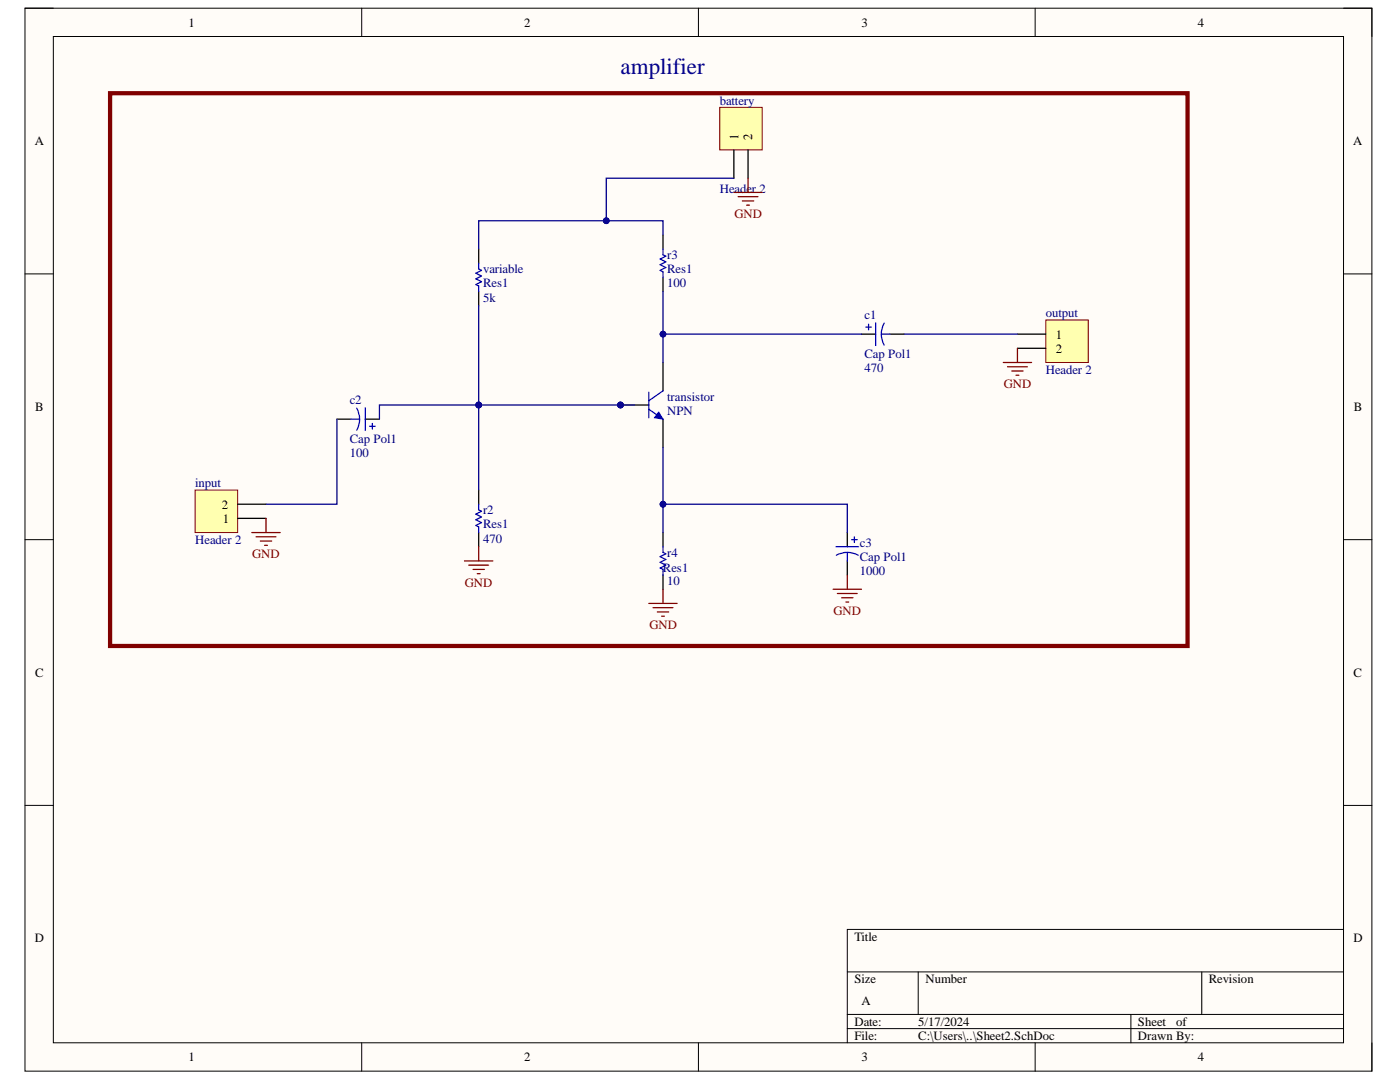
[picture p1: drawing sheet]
<svg xmlns="http://www.w3.org/2000/svg" width="279mm" height="216mm" viewBox="0 0 279 216" stroke-linecap="round" stroke-linejoin="round" font-family="sans-serif">
<path d="M5 1.6h268.8v212.1h-268.8z" fill-rule="evenodd" fill="#fffcf8"/>
<path d="M5 1.6h268.8v212.1h-268.8z" fill="none" stroke="#000" stroke-width=".2"/>
<path d="M10.6 7.3h257.5v200.8h-257.5z" fill-rule="evenodd" fill="#fffcf8"/>
<g fill="none" stroke="#000" stroke-width=".2">
<path d="M5 1.6h5.6M10.6 7.3h257.5v200.8h-257.5zM72.2 1.6v5.7M139.4 1.6v5.7M206.6 1.6v5.7M268.1 1.6h5.7v5.7M5 54.7h5.6M268.1 54.7h5.7M5 107.7h5.6M268.1 107.7h5.7M5 160.7h5.6M268.1 160.7h5.7"/>
<path d="M169.1 193.9h99M183.2 193.9v8.5M239.8 193.9v8.5M268.1 185.5h-99v22.6M72.2 208.1v5.6M139.4 208.1v5.6M169.1 202.4h99M169.1 205.2h99M206.6 208.1v5.6M225.7 202.4v5.7M273.8 208.1v5.6"/>
</g>
<path d="M38.9 97.8h8.5v8.5h-8.5z" fill-rule="evenodd" fill="#ffffb0"/>
<path d="M38.9 97.8h8.5v8.5h-8.5z" fill="none" stroke="#800000" stroke-width=".2"/>
<path d="M47.4 103.4h5.7M47.4 100.6h5.7" fill="none" stroke="#000" stroke-width=".25"/>
<path d="M143.6 21.4h8.5v8.5h-8.5z" fill-rule="evenodd" fill="#ffffb0"/>
<path d="M143.6 21.4h8.5v8.5h-8.5z" fill="none" stroke="#800000" stroke-width=".2"/>
<path d="M146.5 29.9v5.7M149.3 29.9v5.7" fill="none" stroke="#000" stroke-width=".25"/>
<path d="M208.7 63.9h8.5v8.4h-8.5z" fill-rule="evenodd" fill="#ffffb0"/>
<path d="M208.7 63.9h8.5v8.4h-8.5z" fill="none" stroke="#800000" stroke-width=".2"/>
<path d="M203.1 66.7h5.6M203.1 69.5h5.6M67.2 83.6h2.9M72.9 83.6h2.8M169.1 106.3v2.8M169.1 111.9v2.8" fill="none" stroke="#000" stroke-width=".25"/>
<path d="M70.1 83.6h1.7M71.2 81.4l.4 .9 .2 1.3M71.8 83.6l-.2 1.4-.4 .8M72.9 81.4v4.5M73.7 85.1h1.2M74.3 84.5v1.1M166.8 109.1h4.6M169.1 110.2l1.4 .2 .8 .4M169.1 110.2l-1.4 .2-.8 .4M169.1 110.2v1.7M169.9 107.7h1.2M170.5 107.1v1.1" fill="none" stroke="#00f" stroke-width=".25"/>
<circle cx="123.8" cy="80.8" r=".57" fill="#000080"/>
<circle cx="123.8" cy="80.8" r=".57" fill="none" stroke="#000080" stroke-width=".2"/>
<path d="M132.3 72.3v5.7M123.8 80.8h5.7" fill="none" stroke="#000" stroke-width=".25"/>
<circle cx="123.8" cy="80.8" r=".57" fill="#000080"/>
<circle cx="123.8" cy="80.8" r=".57" fill="none" stroke="#000080" stroke-width=".2"/>
<path d="M132.3 83.6v5.7" fill="none" stroke="#000" stroke-width=".25"/>
<path d="M129.5 78.3v5.1M132.3 78l-2.8 2M129.5 81.7l2.8 1.9" fill="none" stroke="#00f" stroke-width=".25"/>
<path d="M131.5 82.2l.8 1.4-1.7-.2z" fill="#00f"/>
<path d="M131.5 82.2l.8 1.4-1.7-.2z" fill="none" stroke="#00f" stroke-width=".2"/>
<path d="M95.5 49.7v2.8M95.5 58.2v2.8M132.3 46.9v2.8M132.3 55.4v2.8M171.9 66.7h2.9M177.6 66.7h2.8M95.5 97.8v2.8M95.5 106.3v2.8M132.3 106.3v2.8M132.3 114.7v2.9" fill="none" stroke="#000" stroke-width=".25"/>
<path d="M95.5 52.5v1.2l.6 .2-1.1 .6 1.1 .6-1.1 .5 1.1 .6-1.1 .6 .5 .3v1.1M132.3 49.7v1.1l.6 .3-1.2 .6 1.2 .6-1.2 .5 1.2 .6-1.2 .5 .6 .3v1.2M172.8 65.3h1.1M173.3 64.7v1.1M174.8 64.4v4.5M175.9 66.7l.1 .9 .5 1.3M175.9 66.7h1.7M176.5 64.5l-.5 1.3-.1 .9M95.5 100.6v1.1l.6 .3-1.1 .6 1.1 .6-1.1 .5 1.1 .6-1.1 .6 .5 .2v1.2M132.3 109.1v1.1l.6 .3-1.2 .6 1.2 .5-1.2 .6 1.2 .6-1.2 .5 .6 .3v1.1" fill="none" stroke="#00f" stroke-width=".25"/>
<g fill="none" stroke="#800000" stroke-width=".25">
<path d="M146.5 38.4h5.6M147.3 39.2h4M149.3 35.6v2.8M148.2 40.1h2.2M149 40.9h.6M200.2 72.3h5.7M201.1 73.2h3.9M201.9 74h2.3M202.8 74.9h.5M203.1 69.5v2.8M50.3 106.3h5.6M51.1 107.1h4"/>
<path d="M52 108h2.2M52.8 108.8h.6M53.1 103.4v2.9M92.7 111.9h5.7M93.6 112.8h3.9M94.4 113.6h2.3M95.2 114.5h.6M95.5 109.1v2.8M132.3 117.6v2.8M166.3 117.6h5.6M167.1 118.4h4M168 119.3h2.2"/>
<path d="M169.1 114.7v2.9M129.5 120.4h5.6M130.3 121.3h4M131.2 122.1h2.2M132 122.9h.6M168.8 120.1h.6"/>
</g>
<path d="M95.5 61v19.8h31.2" fill="none" stroke="#000080" stroke-width=".25"/>
<circle cx="95.5" cy="80.8" r=".57" fill="#000080"/>
<circle cx="95.5" cy="80.8" r=".57" fill="none" stroke="#000080" stroke-width=".2"/>
<circle cx="123.8" cy="80.8" r=".57" fill="#000080"/>
<circle cx="123.8" cy="80.8" r=".57" fill="none" stroke="#000080" stroke-width=".2"/>
<path d="M95.5 80.8h-19.8v2.8" fill="none" stroke="#000080" stroke-width=".25"/>
<circle cx="95.5" cy="80.8" r=".57" fill="#000080"/>
<circle cx="95.5" cy="80.8" r=".57" fill="none" stroke="#000080" stroke-width=".2"/>
<path d="M146.5 35.6h-25.5v8.4h-25.5v5.7" fill="none" stroke="#000080" stroke-width=".25"/>
<circle cx="121" cy="44" r=".56" fill="#000080"/>
<circle cx="121" cy="44" r=".56" fill="none" stroke="#000080" stroke-width=".2"/>
<path d="M121 44h11.3v2.9" fill="none" stroke="#000080" stroke-width=".25"/>
<circle cx="121" cy="44" r=".56" fill="#000080"/>
<circle cx="121" cy="44" r=".56" fill="none" stroke="#000080" stroke-width=".2"/>
<path d="M95.5 80.8v17" fill="none" stroke="#000080" stroke-width=".25"/>
<circle cx="95.5" cy="80.8" r=".57" fill="#000080"/>
<circle cx="95.5" cy="80.8" r=".57" fill="none" stroke="#000080" stroke-width=".2"/>
<path d="M132.3 58.2v14.1" fill="none" stroke="#000080" stroke-width=".25"/>
<circle cx="132.3" cy="66.7" r=".57" fill="#000080"/>
<circle cx="132.3" cy="66.7" r=".57" fill="none" stroke="#000080" stroke-width=".2"/>
<path d="M180.4 66.7h22.7M132.3 89.3v17" fill="none" stroke="#000080" stroke-width=".25"/>
<circle cx="132.3" cy="100.6" r=".57" fill="#000080"/>
<circle cx="132.3" cy="100.6" r=".57" fill="none" stroke="#000080" stroke-width=".2"/>
<path d="M132.3 66.7h39.6M67.2 83.6v17h-14.1" fill="none" stroke="#000080" stroke-width=".25"/>
<circle cx="132.3" cy="66.7" r=".57" fill="#000080"/>
<circle cx="132.3" cy="66.7" r=".57" fill="none" stroke="#000080" stroke-width=".2"/>
<path d="M132.3 100.6h36.8v5.7" fill="none" stroke="#000080" stroke-width=".25"/>
<circle cx="132.3" cy="100.6" r=".57" fill="#000080"/>
<circle cx="132.3" cy="100.6" r=".57" fill="none" stroke="#000080" stroke-width=".2"/>
<path d="M22 18.6h215v110.3h-215z" fill="none" stroke="#800000" stroke-width=".84"/>
<text font-size="4.6" fill="#000080" x="123.9" y="14.8">amplifier</text>
<g font-size="2.5">
<text x="37.6" y="5.3">1</text>
<text x="104.6" y="5.3">2</text>
<text x="171.9" y="5.3">3</text>
<text x="239" y="5.3">4</text>
<text x="6.9" y="29">A</text>
<text x="147.4" y="28" transform="rotate(-90 147.4 28)">1</text>
<text x="150.1" y="28" transform="rotate(-90 150.1 28)">2</text>
<text x="270" y="29">A</text>
<text x="210.7" y="67.6">1</text>
<text x="210.7" y="70.3">2</text>
<text x="7" y="82">B</text>
<text x="270.2" y="82">B</text>
<text x="44.3" y="101.5">2</text>
<text x="44.4" y="104.3">1</text>
<text x="7" y="135">C</text>
<text x="270.1" y="135">C</text>
<text x="6.9" y="188.1">D</text>
<text x="170.5" y="187.7">Title</text>
<text x="270.1" y="188.1">D</text>
<text x="170.5" y="196.2">Size</text>
<text x="184.7" y="196.2">Number</text>
<text x="241.2" y="196.2">Revision</text>
<text x="171.9" y="200.5">A</text>
<text x="170.5" y="204.7">Date:</text>
<text x="170.5" y="207.5">File:</text>
<text x="183.3" y="204.7">5/17/2024</text>
<text x="183.3" y="207.5">C:\Users\..\Sheet2.SchDoc</text>
<text x="227.1" y="204.7">Sheet</text>
<text x="227.1" y="207.5">Drawn By:</text>
<text x="234.7" y="204.7">of</text>
<text x="37.6" y="211.8">1</text>
<text x="104.6" y="211.8">2</text>
<text x="171.9" y="211.8">3</text>
<text x="239" y="211.8">4</text>
</g>
<g font-size="2.5" fill="#000080">
<text x="143.6" y="20.9">battery</text>
<text x="143.6" y="38.4">Header 2</text>
<text x="133.2" y="51.7">r3</text>
<text x="96.4" y="54.6">variable</text>
<text x="96.4" y="57.3">Res1</text>
<text x="133.2" y="57.3">100</text>
<text x="133.2" y="54.6">Res1</text>
<text x="96.4" y="60.2">5k</text>
<text x="172.5" y="63.6">c1</text>
<text x="208.7" y="63.3">output</text>
<text x="172.5" y="71.5">Cap Pol1</text>
<text x="172.5" y="74.3">470</text>
<text x="208.7" y="74.6">Header 2</text>
<text x="69.8" y="80.6">c2</text>
<text x="133.2" y="80">transistor</text>
<text x="133.2" y="82.8">NPN</text>
<text x="69.8" y="88.4">Cap Pol1</text>
<text x="69.8" y="91.3">100</text>
<text x="38.9" y="97.2">input</text>
<text x="96.4" y="102.6">r2</text>
<text x="96.4" y="105.4">Res1</text>
<text x="38.9" y="108.5">Header 2</text>
<text x="96.4" y="108.3">470</text>
<text x="133.2" y="111">r4</text>
<text x="171.6" y="109.1">c3</text>
<text x="171.6" y="111.9">Cap Pol1</text>
<text x="132.3" y="114.2">Res1</text>
<text x="133.2" y="116.7">10</text>
<text x="171.6" y="114.8">1000</text>
</g>
<g font-size="2.5" fill="#800000">
<text x="146.6" y="43.5">GND</text>
<text x="200.3" y="77.4">GND</text>
<text x="50.4" y="111.4">GND</text>
<text x="92.8" y="117">GND</text>
<text x="129.6" y="125.5">GND</text>
<text x="166.4" y="122.7">GND</text>
</g>
</svg>
